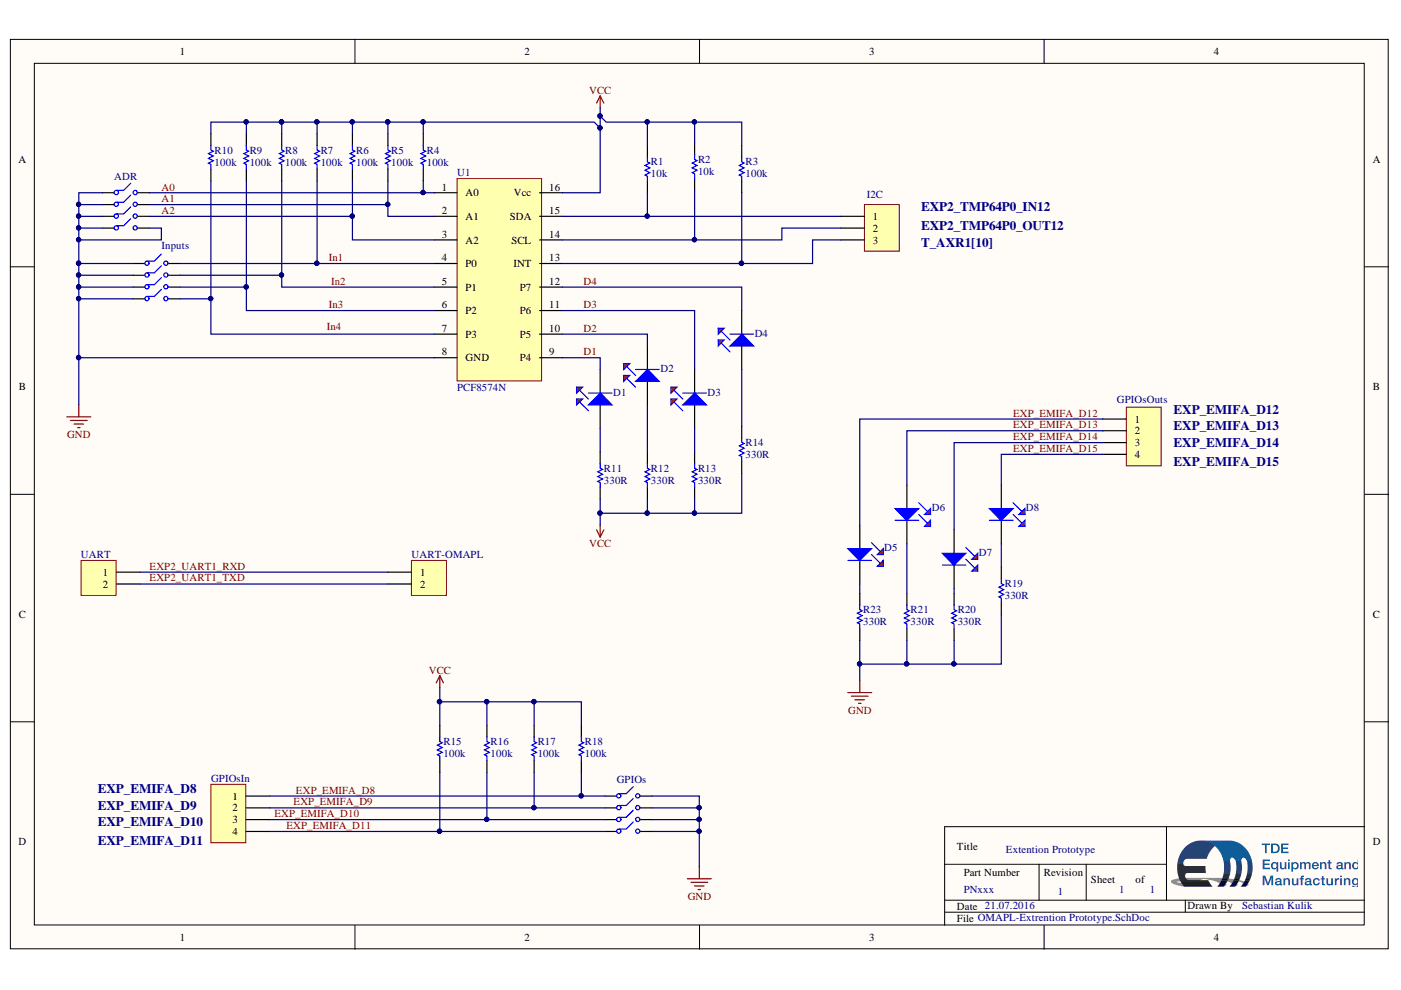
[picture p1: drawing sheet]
# Altium project OMAPL-Extrention Prototype.PrjPcb
1 sheet, 39 parts. Net scope: global (net labels, ports and power ports of the same name join across sheets).
Board file: OMAPL-Extrention Prototype.PcbDoc

## Sheet OMAPL-Extrention Prototype.SchDoc: Extention Prototype
size A4; Revision: 1; SheetNumber: 1; SheetTotal: 1; PartNumber: PNxxx; Drawn By: Sebastian Kulik

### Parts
ADR  WS-DITV-4DIP  [DIP-8-Ceramic-HT]  (value not drawn)
D1  151051RS11000  [LED2X5]  (value not drawn)
D2  151051RS11000  [LED2X5]  (value not drawn)
D3  151051RS11000  [LED2X5]  (value not drawn)
D4  151051RS11000  [LED2X5]  (value not drawn)
D5  151051RS11000  [LED2X5]  (value not drawn)
D6  151051RS11000  [LED2X5]  (value not drawn)
D7  151051RS11000  [LED2X5]  (value not drawn)
D8  151051RS11000  [LED2X5]  (value not drawn)
GPIOs  WS-DITV-4DIP  [DIP-8-Ceramic-HT]  (value not drawn)
GPIOsIn  Plug_4_90_2.54  [HDR1X4]  (value not drawn)
GPIOsOuts  Plug_4_90_2.54  [HDR1X4]  (value not drawn)
I2C  Plug_3_90_2.54  [HDR1X3]  (value not drawn)
Inputs  WS-DITV-4DIP  [DIP-8-Ceramic-HT]  (value not drawn)
R1  value 10k  [Dummy-10mm]  (hidden comment: Resistor-Dummy-THT)
R2  value 10k  [Dummy-10mm]  (hidden comment: Resistor-Dummy-THT)
R3  value 100k  [Dummy-10mm]  (hidden comment: Resistor-Dummy-THT)
R4  value 100k  [Dummy-10mm]  (hidden comment: Resistor-Dummy-THT)
R5  value 100k  [Dummy-10mm]  (hidden comment: Resistor-Dummy-THT)
R6  value 100k  [Dummy-10mm]  (hidden comment: Resistor-Dummy-THT)
R7  value 100k  [Dummy-10mm]  (hidden comment: Resistor-Dummy-THT)
R8  value 100k  [Dummy-10mm]  (hidden comment: Resistor-Dummy-THT)
R9  value 100k  [Dummy-10mm]  (hidden comment: Resistor-Dummy-THT)
R10  value 100k  [Dummy-10mm]  (hidden comment: Resistor-Dummy-THT)
R11  value 330R  [Dummy-10mm]  (hidden comment: Resistor-Dummy-THT)
R12  value 330R  [Dummy-10mm]  (hidden comment: Resistor-Dummy-THT)
R13  value 330R  [Dummy-10mm]  (hidden comment: Resistor-Dummy-THT)
R14  value 330R  [Dummy-10mm]  (hidden comment: Resistor-Dummy-THT)
R15  value 100k  [Dummy-10mm]  (hidden comment: Resistor-Dummy-THT)
R16  value 100k  [Dummy-10mm]  (hidden comment: Resistor-Dummy-THT)
R17  value 100k  [Dummy-10mm]  (hidden comment: Resistor-Dummy-THT)
R18  value 100k  [Dummy-10mm]  (hidden comment: Resistor-Dummy-THT)
R19  value 330R  [Dummy-10mm]  (hidden comment: Resistor-Dummy-THT)
R20  value 330R  [Dummy-10mm]  (hidden comment: Resistor-Dummy-THT)
R21  value 330R  [Dummy-10mm]  (hidden comment: Resistor-Dummy-THT)
R23  value 330R  [Dummy-10mm]  (hidden comment: Resistor-Dummy-THT)
U1  PCF8574N  [DIP-16]
UART  Plug_2_90_2.54  [HDR1X2]  (value not drawn)
UART-OMAPL  Plug_2_90_2.54  [HDR1X2]  (value not drawn)

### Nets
GND: ADR.1 ADR.2 ADR.3 ADR.4 ADR.5 GPIOs.5 GPIOs.6 GPIOs.7 GPIOs.8 Inputs.1 Inputs.2 Inputs.3 Inputs.4 R19.1 R20.1 R21.1 R23.1 U1.8(GND)
VCC: R1.2 R2.2 R3.2 R4.2 R5.2 R6.2 R7.2 R8.2 R9.2 R10.2 R11.1 R12.1 R13.1 R14.1 R15.2 R16.2 R17.2 R18.2 U1.16(Vcc)
A0: ADR.8 R4.1 U1.1(A0)
A1: ADR.7 R5.1 U1.2(A1)
A2: ADR.6 R6.1 U1.3(A2)
D1: D1.K U1.9(P4)
D2: D2.K U1.10(P5)
D3: D3.K U1.11(P6)
D4: D4.K U1.12(P7)
EXP2_UART1_RXD: UART.1 UART-OMAPL.1
EXP2_UART1_TXD: UART.2 UART-OMAPL.2
EXP_EMIFA_D8: GPIOs.1 GPIOsIn.1 R18.1
EXP_EMIFA_D9: GPIOs.2 GPIOsIn.2 R17.1
EXP_EMIFA_D10: GPIOs.3 GPIOsIn.3 R16.1
EXP_EMIFA_D11: GPIOs.4 GPIOsIn.4 R15.1
EXP_EMIFA_D12: D5.A GPIOsOuts.1
EXP_EMIFA_D13: D6.A GPIOsOuts.2
EXP_EMIFA_D14: D7.A GPIOsOuts.3
EXP_EMIFA_D15: D8.A GPIOsOuts.4
In1: Inputs.8 R7.1 U1.4(P0)
In2: Inputs.7 R8.1 U1.5(P1)
In3: Inputs.6 R9.1 U1.6(P2)
NetD1_A: D1.A R11.2
NetD2_A: D2.A R12.2
NetD3_A: D3.A R13.2
NetD4_A: D4.A R14.2
NetD5_K: D5.K R23.2
NetD6_K: D6.K R21.2
NetD7_K: D7.K R20.2
NetD8_K: D8.K R19.2
NetI2C_1: I2C.1 R1.1 U1.15(SDA)
NetI2C_2: I2C.2 R2.1 U1.14(SCL)
NetI2C_3: I2C.3 R3.1 U1.13(INT)
NetInputs_5: Inputs.5 R10.1 U1.7(P3)

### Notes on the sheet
- EXP2_TMP64P0_OUT12
- EXP2_TMP64P0_IN12
- T_AXR1[10]
- (near GPIOsOuts) EXP_EMIFA_D13
- (near GPIOsOuts) EXP_EMIFA_D12
- (near GPIOsOuts) EXP_EMIFA_D15
- (near GPIOsOuts) EXP_EMIFA_D14
- EXP_EMIFA_D8
- EXP_EMIFA_D11
- EXP_EMIFA_D10
- EXP_EMIFA_D9
- Labels drawn without touching a wire or pin: In4
